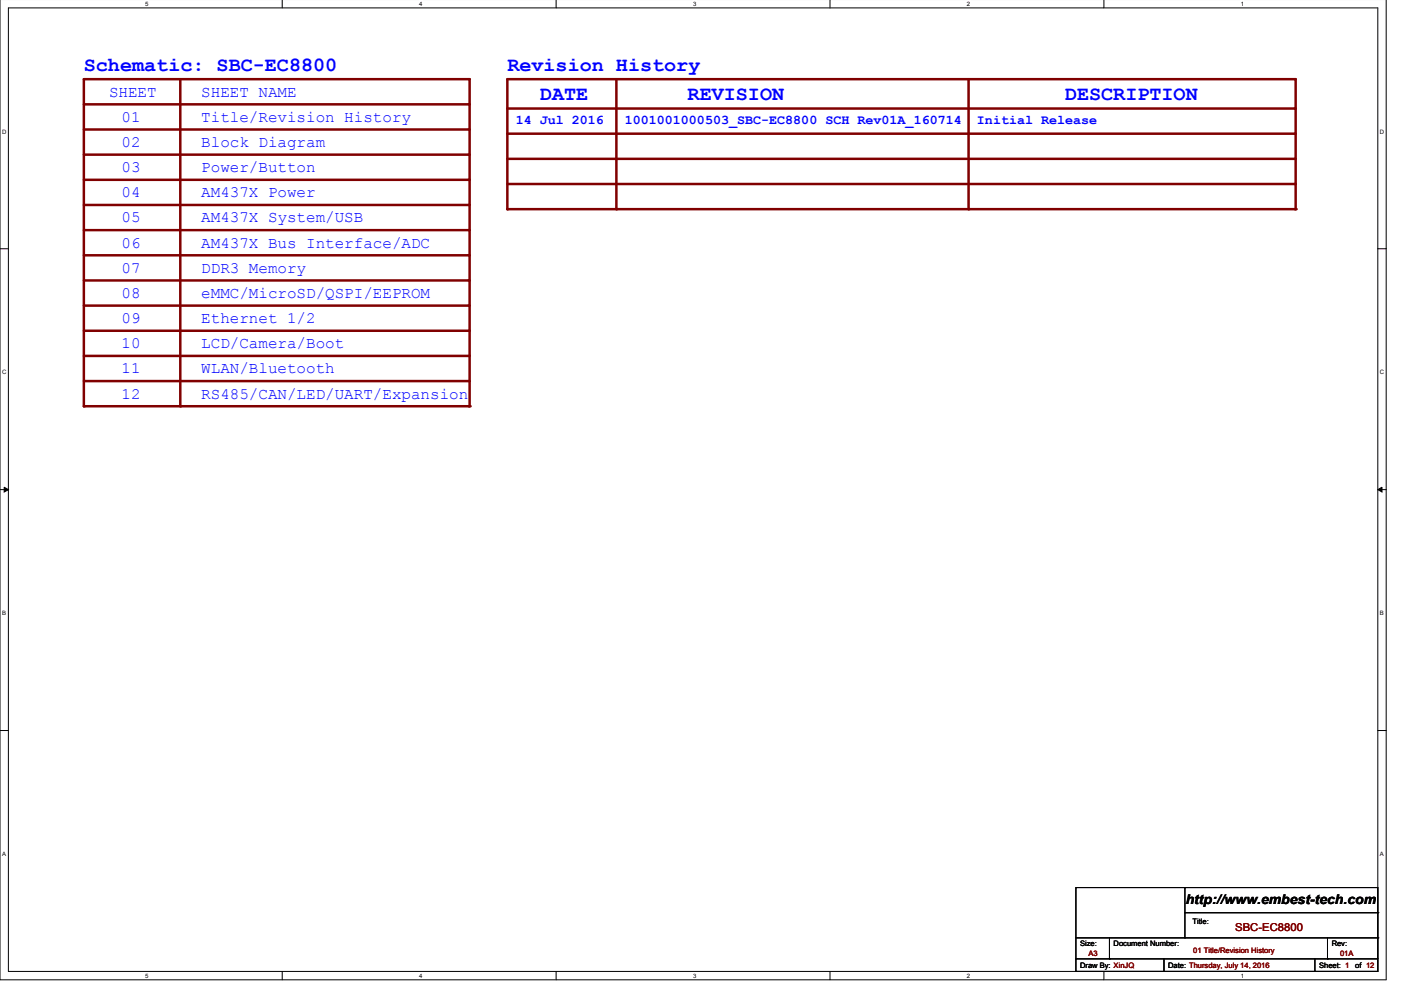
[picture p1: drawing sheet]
<svg xmlns="http://www.w3.org/2000/svg" width="297mm" height="210mm" viewBox="0 0 297 210" stroke-linecap="round" stroke-linejoin="round" font-family="sans-serif">
<path d="M0 -.1v207.8h293.9v-207.8M1.8 1.7h290.3v204.3h-290.3z" fill="none" stroke="#000" stroke-width=".21"/>
<g fill="#fff">
<path d="M30.8 .1h.7v1.4h-.7z"/>
<path d="M30.8 206.1h.7v1.5h-.7z"/>
</g>
<path d="M59.8 -.1v1.8M59.8 206v1.7" fill="none" stroke="#000" stroke-width=".21"/>
<g fill="#fff">
<path d="M88.9 .1h.7v1.4h-.7z"/>
<path d="M88.9 206.1h.7v1.5h-.7z"/>
</g>
<path d="M117.9 -.1v1.8M117.9 206v1.7" fill="none" stroke="#000" stroke-width=".21"/>
<g fill="#fff">
<path d="M146.9 .1h.7v1.4h-.7z"/>
<path d="M146.9 206.1h.7v1.5h-.7z"/>
</g>
<path d="M176 -.1v1.8M176 206v1.7" fill="none" stroke="#000" stroke-width=".21"/>
<g fill="#fff">
<path d="M205 .1h.7v1.4h-.7z"/>
<path d="M205 206.1h.7v1.5h-.7z"/>
</g>
<path d="M234.1 -.1v1.8M234.1 206v1.7" fill="none" stroke="#000" stroke-width=".21"/>
<g fill="#fff">
<path d="M263.1 .1h.7v1.4h-.7z"/>
<path d="M263.1 206.1h.7v1.5h-.7z"/>
<path d="M.4 27.2h1v1.4h-1z"/>
<path d="M292.6 27.2h.9v1.4h-.9z"/>
<path d="M.4 78.3h1v1.4h-1z"/>
<path d="M292.6 78.3h.9v1.4h-.9z"/>
</g>
<path d="M0 52.7h1.8M292.1 52.7h1.8" fill="none" stroke="#000" stroke-width=".21"/>
<g fill="#fff">
<path d="M.4 129.3h.9v1.5h-.9z"/>
<path d="M292.6 129.3h.8v1.5h-.8z"/>
</g>
<path d="M0 103.8h1.8M292.1 103.8h1.8" fill="none" stroke="#000" stroke-width=".21"/>
<path d="M.9 103.3l.9 .5-.9 .5zM292.1 103.8l.9-.5v1z" fill="#000" stroke="#000" stroke-width=".21"/>
<g fill="#fff">
<path d="M.4 180.4h.9v1.4h-.9z"/>
<path d="M292.6 180.4h.8v1.4h-.8z"/>
</g>
<path d="M0 154.9h1.8M292.1 154.9h1.8" fill="none" stroke="#000" stroke-width=".21"/>
<path d="M205.4 16.8v27.5" fill="none" stroke="#800000" stroke-width=".53"/>
<circle cx="205.4" cy="44.3" r=".26" fill="#800000"/>
<path d="M274.7 16.8v27.5" fill="none" stroke="#800000" stroke-width=".53"/>
<circle cx="274.7" cy="44.3" r=".26" fill="#800000"/>
<path d="M107.6 16.8v27.5" fill="none" stroke="#800000" stroke-width=".53"/>
<circle cx="107.6" cy="44.3" r=".26" fill="#800000"/>
<path d="M107.6 23h166.9" fill="none" stroke="#800000" stroke-width=".53"/>
<circle cx="274.5" cy="23" r=".26" fill="#800000"/>
<path d="M107.6 16.8h166.9" fill="none" stroke="#800000" stroke-width=".53"/>
<circle cx="274.5" cy="16.8" r=".26" fill="#800000"/>
<path d="M107.6 33.7h166.9" fill="none" stroke="#800000" stroke-width=".53"/>
<circle cx="274.5" cy="33.7" r=".26" fill="#800000"/>
<path d="M107.6 39h166.9" fill="none" stroke="#800000" stroke-width=".53"/>
<circle cx="274.5" cy="39" r=".26" fill="#800000"/>
<path d="M130.7 16.8v27.5" fill="none" stroke="#800000" stroke-width=".53"/>
<circle cx="130.7" cy="44.3" r=".26" fill="#800000"/>
<path d="M107.6 28.3h166.9" fill="none" stroke="#800000" stroke-width=".53"/>
<circle cx="274.5" cy="28.3" r=".26" fill="#800000"/>
<path d="M107.6 44.3h166.9" fill="none" stroke="#800000" stroke-width=".53"/>
<circle cx="274.5" cy="44.3" r=".26" fill="#800000"/>
<path d="M17.8 80.8h81.6" fill="none" stroke="#800000" stroke-width=".53"/>
<circle cx="99.4" cy="80.8" r=".26" fill="#800000"/>
<path d="M17.8 16.8h81.6" fill="none" stroke="#800000" stroke-width=".53"/>
<circle cx="99.4" cy="16.8" r=".26" fill="#800000"/>
<path d="M17.8 22.1h81.6" fill="none" stroke="#800000" stroke-width=".53"/>
<circle cx="99.4" cy="22.1" r=".26" fill="#800000"/>
<path d="M17.8 27.5h81.6" fill="none" stroke="#800000" stroke-width=".53"/>
<circle cx="99.4" cy="27.5" r=".26" fill="#800000"/>
<path d="M17.8 32.8h81.6" fill="none" stroke="#800000" stroke-width=".53"/>
<circle cx="99.4" cy="32.8" r=".26" fill="#800000"/>
<path d="M17.8 38.1h81.6" fill="none" stroke="#800000" stroke-width=".53"/>
<circle cx="99.4" cy="38.1" r=".26" fill="#800000"/>
<path d="M17.8 43.5h81.6" fill="none" stroke="#800000" stroke-width=".53"/>
<circle cx="99.4" cy="43.5" r=".26" fill="#800000"/>
<path d="M17.8 48.8h81.6" fill="none" stroke="#800000" stroke-width=".53"/>
<circle cx="99.4" cy="48.8" r=".26" fill="#800000"/>
<path d="M17.8 54.1h81.6" fill="none" stroke="#800000" stroke-width=".53"/>
<circle cx="99.4" cy="54.1" r=".26" fill="#800000"/>
<path d="M17.8 59.5h81.6" fill="none" stroke="#800000" stroke-width=".53"/>
<circle cx="99.4" cy="59.5" r=".26" fill="#800000"/>
<path d="M17.8 64.8h81.6" fill="none" stroke="#800000" stroke-width=".53"/>
<circle cx="99.4" cy="64.8" r=".26" fill="#800000"/>
<path d="M99.6 16.8v69.3" fill="none" stroke="#800000" stroke-width=".53"/>
<circle cx="99.6" cy="86.1" r=".26" fill="#800000"/>
<path d="M38.2 16.8v69.3" fill="none" stroke="#800000" stroke-width=".53"/>
<circle cx="38.2" cy="86.1" r=".26" fill="#800000"/>
<path d="M17.8 16.8v69.3" fill="none" stroke="#800000" stroke-width=".53"/>
<circle cx="17.8" cy="86.1" r=".26" fill="#800000"/>
<path d="M17.8 70.1h81.6" fill="none" stroke="#800000" stroke-width=".53"/>
<circle cx="99.4" cy="70.1" r=".26" fill="#800000"/>
<path d="M17.8 75.5h81.6" fill="none" stroke="#800000" stroke-width=".53"/>
<circle cx="99.4" cy="75.5" r=".26" fill="#800000"/>
<path d="M17.8 86.1h81.6" fill="none" stroke="#800000" stroke-width=".53"/>
<circle cx="99.4" cy="86.1" r=".26" fill="#800000"/>
<g fill="none" stroke="#000" stroke-width=".21">
<path d="M228.1 188.2h64v17.8h-64zM228.1 198.9h64M235.2 198.9v4.4M251.2 188.2h.1M251.2 188.2v10.7M251.2 193.5h40.9M281.5 198.9v4.4M292.1 198.9h.1M292.1 193.5h.1M228.1 203.3h.1M228.1 203.3h64M235.2 203.3h.1"/>
<path d="M246.8 206h.1M246.8 203.3v2.7M278.8 206h.1M278.8 203.3v2.7M281.5 203.3h.1"/>
</g>
<g font-size="4.3" fill="#00f">
<text x="17.8" y="15">Schematic: SBC-EC8800</text>
<text x="107.6" y="15">Revision History</text>
<text x="114.5" y="21.2">DATE</text>
<text x="145.8" y="21.2">REVISION</text>
<text x="225.8" y="21.2">DESCRIPTION</text>
</g>
<g font-size="3.4" fill="#00f">
<text x="23.1" y="20.5">SHEET</text>
<text x="42.7" y="20.5">SHEET NAME</text>
<text x="25.8" y="25.8">01</text>
<text x="42.7" y="25.8">Title/Revision History</text>
<text x="25.8" y="31.2">02</text>
<text x="42.7" y="31.2">Block Diagram</text>
<text x="25.8" y="36.5">03</text>
<text x="25.8" y="41.8">04</text>
<text x="42.7" y="41.8">AM437X Power</text>
<text x="42.7" y="36.5">Power/Button</text>
<text x="25.8" y="47.2">05</text>
<text x="42.7" y="47.2">AM437X System/USB</text>
<text x="25.8" y="52.5">06</text>
<text x="42.7" y="52.5">AM437X Bus Interface/ADC</text>
<text x="25.8" y="57.8">07</text>
<text x="42.7" y="57.8">DDR3 Memory</text>
<text x="25.8" y="63.2">08</text>
<text x="42.7" y="63.2">eMMC/MicroSD/QSPI/EEPROM</text>
<text x="25.8" y="68.5">09</text>
<text x="42.7" y="68.5">Ethernet 1/2</text>
<text x="25.8" y="73.8">10</text>
<text x="42.7" y="73.8">LCD/Camera/Boot</text>
<text x="25.8" y="79.2">11</text>
<text x="42.7" y="79.2">WLAN/Bluetooth</text>
<text x="25.8" y="84.5">12</text>
<text x="42.7" y="84.5">RS485/CAN/LED/UART/Expansion</text>
</g>
<g font-size="2.8" fill="#00f">
<text x="109.3" y="26.3">14 Jul 2016</text>
<text x="132.5" y="26.3">1001001000503_SBC-EC8800 SCH Rev01A_160714</text>
<text x="207.1" y="26.3">Initial Release</text>
</g>
<text font-size="2.8" x="251.4" y="191.6">http://www.embest-tech.com</text>
<text font-size="2.3" fill="#800000" x="261.9" y="197.4">SBC-EC8800</text>
<g font-size="1.6">
<text x="252.8" y="195.8">Title:</text>
<text x="229" y="200.7">Size:</text>
<text x="236.1" y="200.7">Document Number:</text>
<text x="282.3" y="200.7">Rev:</text>
<text x="229" y="205.3">Draw By: XinJQ</text>
<text x="247.7" y="205.3">Date: Thursday, July 14, 2016</text>
<text x="279.7" y="205.3">Sheet: 1</text>
<text x="287.3" y="205.3">of 12</text>
</g>
<g font-size="1.6" fill="#800000">
<text x="230.8" y="202.6">A3</text>
<text x="253" y="202.1">01 Title/Revision History</text>
<text x="284.1" y="202.6">01A</text>
</g>
<g font-size="1.3">
<text x="30.8" y="1.2">5</text>
<text x="88.9" y="1.2">4</text>
<text x="146.9" y="1.2">3</text>
<text x="205" y="1.2">2</text>
<text x="263.1" y="1.2">1</text>
<text x=".4" y="28.3">D</text>
<text x="292.6" y="28.3">D</text>
<text x=".4" y="79.4">C</text>
<text x="292.6" y="79.4">C</text>
<text x=".4" y="130.5">B</text>
<text x="292.6" y="130.5">B</text>
<text x=".4" y="181.6">A</text>
<text x="292.6" y="181.6">A</text>
<text x="30.8" y="207.3">5</text>
<text x="88.9" y="207.3">4</text>
<text x="146.9" y="207.3">3</text>
<text x="205" y="207.3">2</text>
<text x="263.1" y="207.3">1</text>
</g>
</svg>
